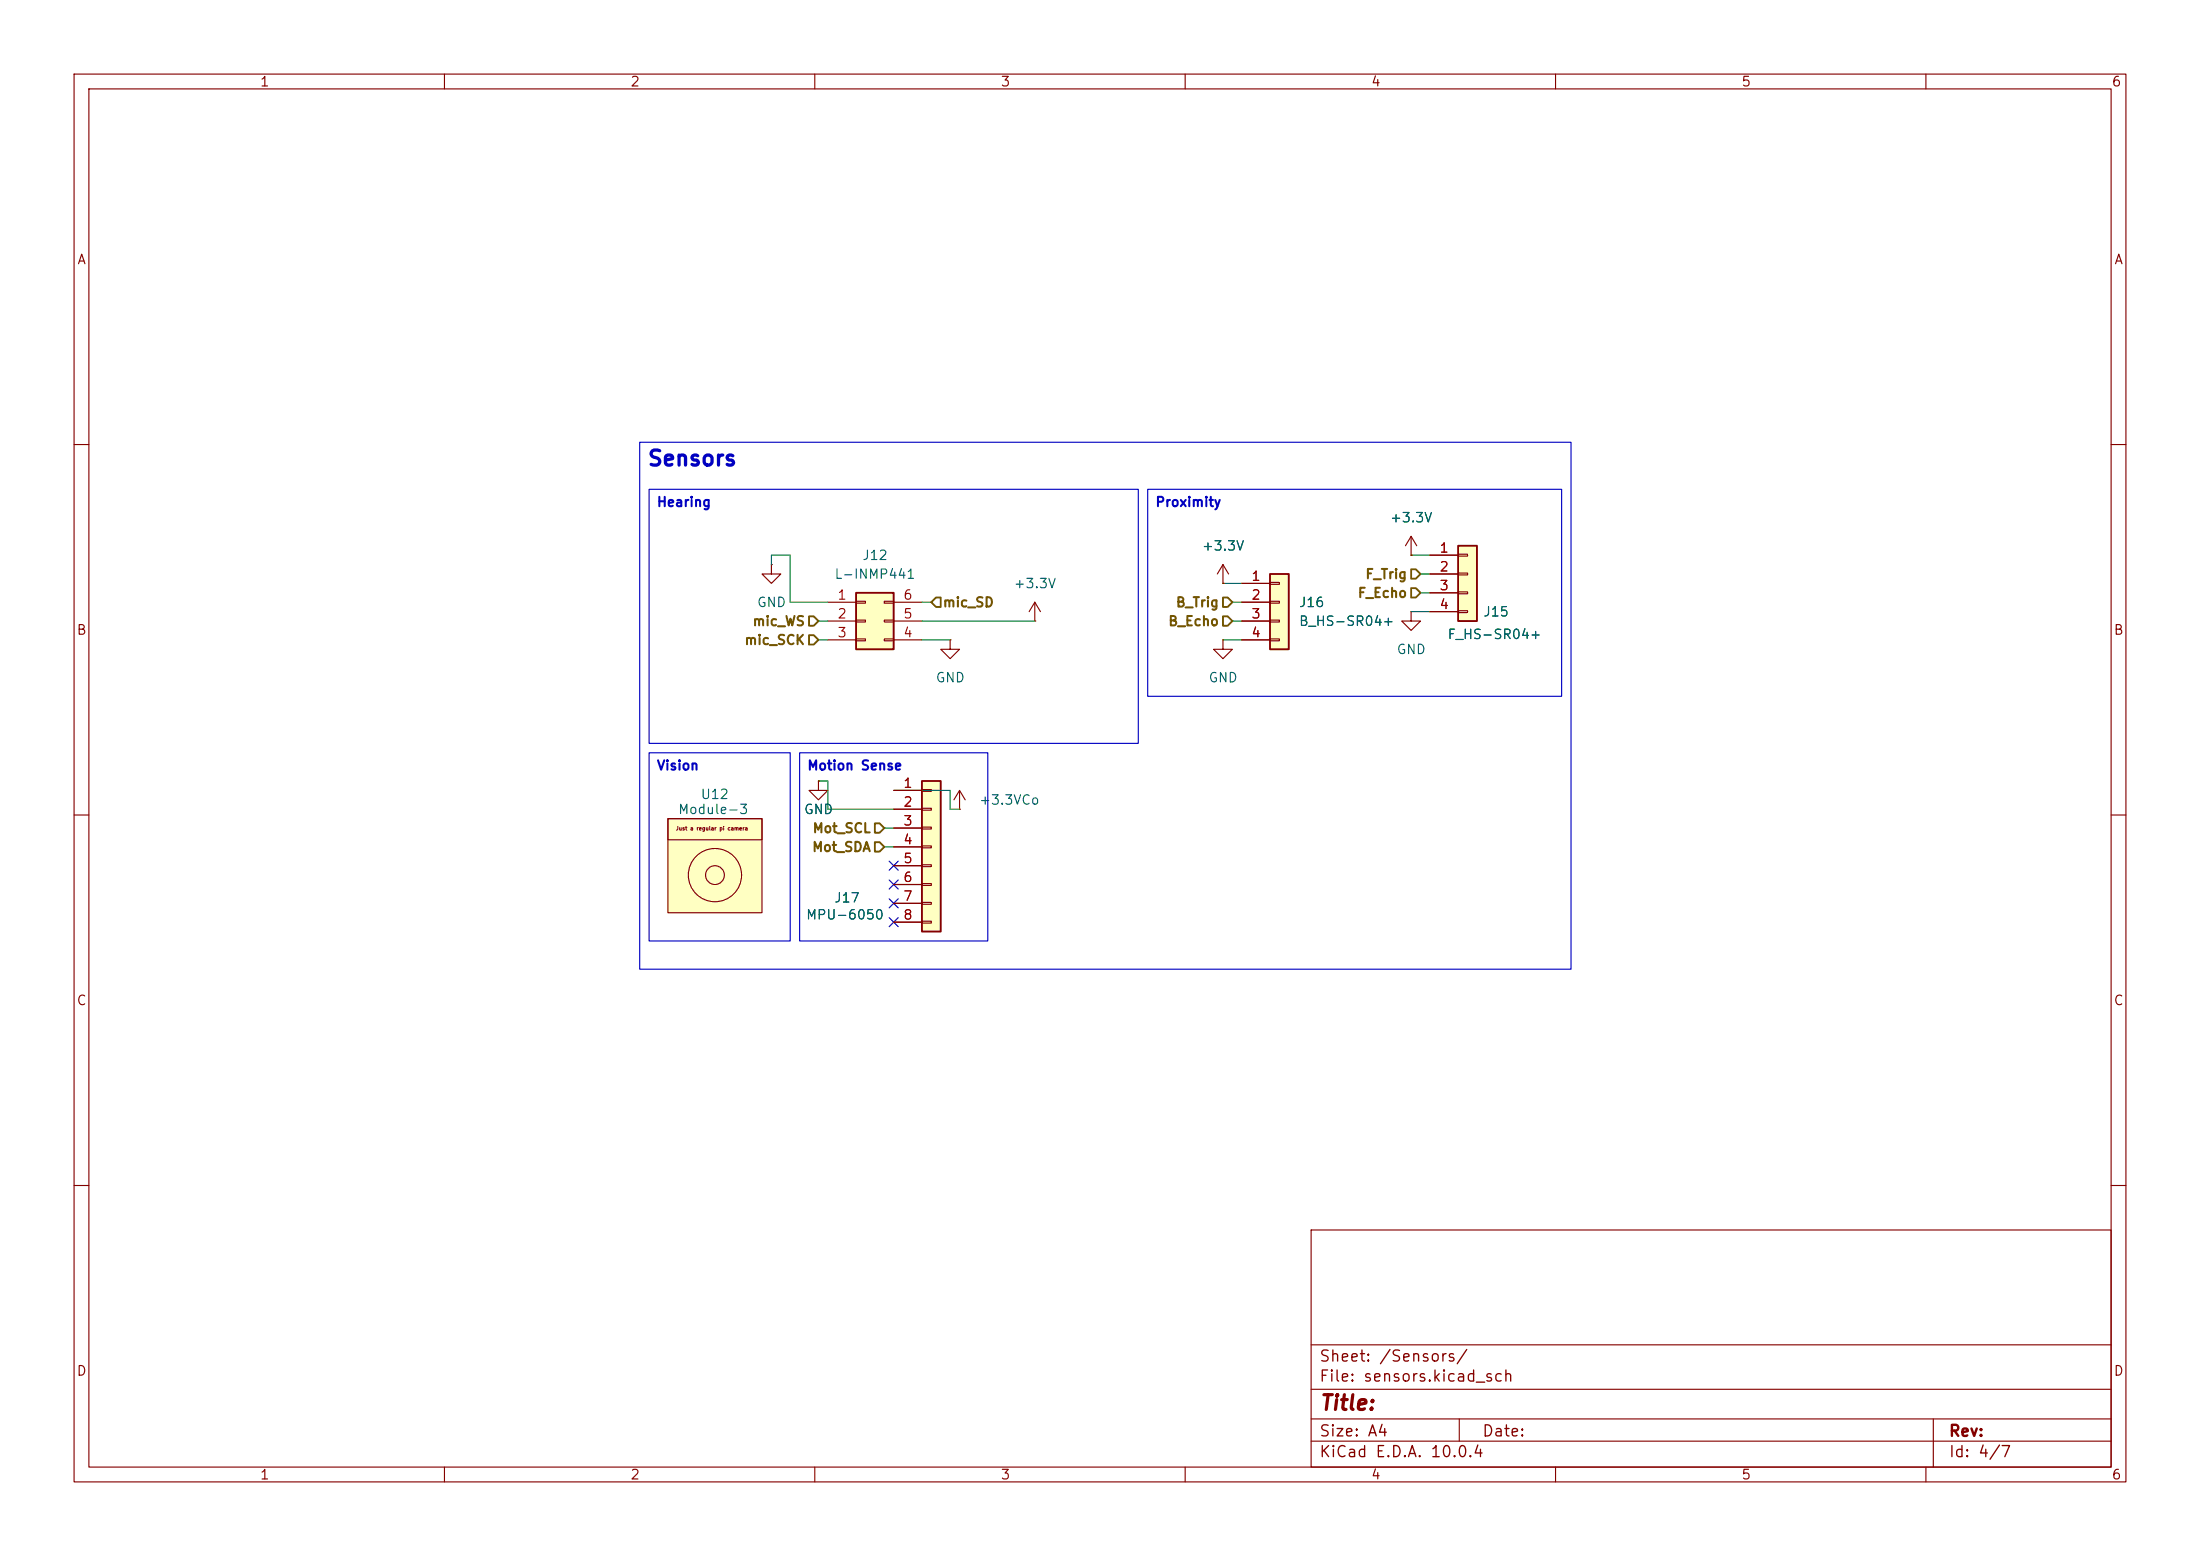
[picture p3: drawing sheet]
(kicad_sch
 (version 20260306)
 (generator "eeschema")
 (generator_version "10.0")
 (paper "A4")
 (lib_symbols
  (symbol "Connector_Generic:Conn_01x04"
   (pin_names
    (offset 1.016) (hide yes)) (exclude_from_sim no) (in_bom yes) (on_board yes)
   (in_pos_files yes)
   (duplicate_pin_numbers_are_jumpers no)
   (property "Reference" "J" (at 0 5.08 0) (show_name no) (do_not_autoplace no) (effects (font (size 1.27 1.27))))
   (property "Value" "Conn_01x04" (at 0 -7.62 0) (show_name no) (do_not_autoplace no) (effects (font (size 1.27 1.27))))
   (property "Footprint" "" (at 0 0 0) (show_name no) (do_not_autoplace no) (hide yes) (effects (font (size 1.27 1.27))))
   (property "Datasheet" "" (at 0 0 0) (show_name no) (do_not_autoplace no) (hide yes) (effects (font (size 1.27 1.27))))
   (property "Description" "Generic connector, single row, 01x04, script generated (kicad-library-utils/schlib/autogen/connector/)" (at 0 0 0) (show_name no) (do_not_autoplace no) (hide yes) (effects (font (size 1.27 1.27))))
   (symbol "Conn_01x04_1_1"
    (rectangle (start -1.27 3.81) (end 1.27 -6.35) (stroke (width 0.254) (type default)) (fill (type background)))
    (rectangle (start -1.27 2.667) (end 0 2.413) (stroke (width 0.1524) (type default)) (fill (type none)))
    (rectangle (start -1.27 0.127) (end 0 -0.127) (stroke (width 0.1524) (type default)) (fill (type none)))
    (rectangle (start -1.27 -2.413) (end 0 -2.667) (stroke (width 0.1524) (type default)) (fill (type none)))
    (rectangle (start -1.27 -4.953) (end 0 -5.207) (stroke (width 0.1524) (type default)) (fill (type none)))
    (pin passive line (at -5.08 2.54 0) (length 3.81) (name "Pin_1" (effects (font (size 1.27 1.27)))) (number "1" (effects (font (size 1.27 1.27)))))
    (pin passive line (at -5.08 0 0) (length 3.81) (name "Pin_2" (effects (font (size 1.27 1.27)))) (number "2" (effects (font (size 1.27 1.27)))))
    (pin passive line (at -5.08 -2.54 0) (length 3.81) (name "Pin_3" (effects (font (size 1.27 1.27)))) (number "3" (effects (font (size 1.27 1.27)))))
    (pin passive line (at -5.08 -5.08 0) (length 3.81) (name "Pin_4" (effects (font (size 1.27 1.27)))) (number "4" (effects (font (size 1.27 1.27))))))
   (embedded_fonts no))
  (symbol "Connector_Generic:Conn_01x08"
   (pin_names
    (offset 1.016) (hide yes)) (exclude_from_sim no) (in_bom yes) (on_board yes)
   (in_pos_files yes)
   (duplicate_pin_numbers_are_jumpers no)
   (property "Reference" "J" (at 0 10.16 0) (show_name no) (do_not_autoplace no) (effects (font (size 1.27 1.27))))
   (property "Value" "Conn_01x08" (at 0 -12.7 0) (show_name no) (do_not_autoplace no) (effects (font (size 1.27 1.27))))
   (property "Footprint" "" (at 0 0 0) (show_name no) (do_not_autoplace no) (hide yes) (effects (font (size 1.27 1.27))))
   (property "Datasheet" "" (at 0 0 0) (show_name no) (do_not_autoplace no) (hide yes) (effects (font (size 1.27 1.27))))
   (property "Description" "Generic connector, single row, 01x08, script generated (kicad-library-utils/schlib/autogen/connector/)" (at 0 0 0) (show_name no) (do_not_autoplace no) (hide yes) (effects (font (size 1.27 1.27))))
   (symbol "Conn_01x08_1_1"
    (rectangle (start -1.27 8.89) (end 1.27 -11.43) (stroke (width 0.254) (type default)) (fill (type background)))
    (rectangle (start -1.27 7.747) (end 0 7.493) (stroke (width 0.1524) (type default)) (fill (type none)))
    (rectangle (start -1.27 5.207) (end 0 4.953) (stroke (width 0.1524) (type default)) (fill (type none)))
    (rectangle (start -1.27 2.667) (end 0 2.413) (stroke (width 0.1524) (type default)) (fill (type none)))
    (rectangle (start -1.27 0.127) (end 0 -0.127) (stroke (width 0.1524) (type default)) (fill (type none)))
    (rectangle (start -1.27 -2.413) (end 0 -2.667) (stroke (width 0.1524) (type default)) (fill (type none)))
    (rectangle (start -1.27 -4.953) (end 0 -5.207) (stroke (width 0.1524) (type default)) (fill (type none)))
    (rectangle (start -1.27 -7.493) (end 0 -7.747) (stroke (width 0.1524) (type default)) (fill (type none)))
    (rectangle (start -1.27 -10.033) (end 0 -10.287) (stroke (width 0.1524) (type default)) (fill (type none)))
    (pin passive line (at -5.08 7.62 0) (length 3.81) (name "Pin_1" (effects (font (size 1.27 1.27)))) (number "1" (effects (font (size 1.27 1.27)))))
    (pin passive line (at -5.08 5.08 0) (length 3.81) (name "Pin_2" (effects (font (size 1.27 1.27)))) (number "2" (effects (font (size 1.27 1.27)))))
    (pin passive line (at -5.08 2.54 0) (length 3.81) (name "Pin_3" (effects (font (size 1.27 1.27)))) (number "3" (effects (font (size 1.27 1.27)))))
    (pin passive line (at -5.08 0 0) (length 3.81) (name "Pin_4" (effects (font (size 1.27 1.27)))) (number "4" (effects (font (size 1.27 1.27)))))
    (pin passive line (at -5.08 -2.54 0) (length 3.81) (name "Pin_5" (effects (font (size 1.27 1.27)))) (number "5" (effects (font (size 1.27 1.27)))))
    (pin passive line (at -5.08 -5.08 0) (length 3.81) (name "Pin_6" (effects (font (size 1.27 1.27)))) (number "6" (effects (font (size 1.27 1.27)))))
    (pin passive line (at -5.08 -7.62 0) (length 3.81) (name "Pin_7" (effects (font (size 1.27 1.27)))) (number "7" (effects (font (size 1.27 1.27)))))
    (pin passive line (at -5.08 -10.16 0) (length 3.81) (name "Pin_8" (effects (font (size 1.27 1.27)))) (number "8" (effects (font (size 1.27 1.27))))))
   (embedded_fonts no))
  (symbol "Connector_Generic:Conn_02x03_Counter_Clockwise"
   (pin_names
    (offset 1.016) (hide yes)) (exclude_from_sim no) (in_bom yes) (on_board yes)
   (in_pos_files yes)
   (duplicate_pin_numbers_are_jumpers no)
   (property "Reference" "J" (at 1.27 5.08 0) (show_name no) (do_not_autoplace no) (effects (font (size 1.27 1.27))))
   (property "Value" "Conn_02x03_Counter_Clockwise" (at 1.27 -5.08 0) (show_name no) (do_not_autoplace no) (effects (font (size 1.27 1.27))))
   (property "Footprint" "" (at 0 0 0) (show_name no) (do_not_autoplace no) (hide yes) (effects (font (size 1.27 1.27))))
   (property "Datasheet" "" (at 0 0 0) (show_name no) (do_not_autoplace no) (hide yes) (effects (font (size 1.27 1.27))))
   (property "Description" "Generic connector, double row, 02x03, counter clockwise pin numbering scheme (similar to DIP package numbering), script generated (kicad-library-utils/schlib/autogen/connector/)" (at 0 0 0) (show_name no) (do_not_autoplace no) (hide yes) (effects (font (size 1.27 1.27))))
   (symbol "Conn_02x03_Counter_Clockwise_1_1"
    (rectangle (start -1.27 3.81) (end 3.81 -3.81) (stroke (width 0.254) (type default)) (fill (type background)))
    (rectangle (start -1.27 2.667) (end 0 2.413) (stroke (width 0.1524) (type default)) (fill (type none)))
    (rectangle (start -1.27 0.127) (end 0 -0.127) (stroke (width 0.1524) (type default)) (fill (type none)))
    (rectangle (start -1.27 -2.413) (end 0 -2.667) (stroke (width 0.1524) (type default)) (fill (type none)))
    (rectangle (start 3.81 2.667) (end 2.54 2.413) (stroke (width 0.1524) (type default)) (fill (type none)))
    (rectangle (start 3.81 0.127) (end 2.54 -0.127) (stroke (width 0.1524) (type default)) (fill (type none)))
    (rectangle (start 3.81 -2.413) (end 2.54 -2.667) (stroke (width 0.1524) (type default)) (fill (type none)))
    (pin passive line (at -5.08 2.54 0) (length 3.81) (name "Pin_1" (effects (font (size 1.27 1.27)))) (number "1" (effects (font (size 1.27 1.27)))))
    (pin passive line (at -5.08 0 0) (length 3.81) (name "Pin_2" (effects (font (size 1.27 1.27)))) (number "2" (effects (font (size 1.27 1.27)))))
    (pin passive line (at -5.08 -2.54 0) (length 3.81) (name "Pin_3" (effects (font (size 1.27 1.27)))) (number "3" (effects (font (size 1.27 1.27)))))
    (pin passive line (at 7.62 -2.54 180) (length 3.81) (name "Pin_4" (effects (font (size 1.27 1.27)))) (number "4" (effects (font (size 1.27 1.27)))))
    (pin passive line (at 7.62 0 180) (length 3.81) (name "Pin_5" (effects (font (size 1.27 1.27)))) (number "5" (effects (font (size 1.27 1.27)))))
    (pin passive line (at 7.62 2.54 180) (length 3.81) (name "Pin_6" (effects (font (size 1.27 1.27)))) (number "6" (effects (font (size 1.27 1.27))))))
   (embedded_fonts no))
  (symbol "WALL-E_symbols:Camera" (exclude_from_sim no) (in_bom yes) (on_board yes)
   (in_pos_files yes)
   (duplicate_pin_numbers_are_jumpers no)
   (property "Reference" "U" (at 0 8.89 0) (show_name no) (do_not_autoplace no) (effects (font (size 1.27 1.27))))
   (property "Value" "" (at 0 0 0) (show_name no) (do_not_autoplace no) (effects (font (size 1.27 1.27))))
   (property "Footprint" "" (at 0 0 0) (show_name no) (do_not_autoplace no) (hide yes) (effects (font (size 1.27 1.27))))
   (property "Datasheet" "" (at 0 0 0) (show_name no) (do_not_autoplace no) (hide yes) (effects (font (size 1.27 1.27))))
   (property "Description" "" (at 0 0 0) (show_name no) (do_not_autoplace no) (hide yes) (effects (font (size 1.27 1.27))))
   (symbol "Camera_0_1"
    (circle (center 0 -1.27) (radius 1.27) (stroke (width 0) (type default)) (fill (type none)))
    (circle (center 0 -1.27) (radius 3.5921) (stroke (width 0) (type default)) (fill (type none))))
   (symbol "Camera_1_1"
    (rectangle (start -6.35 6.35) (end 6.35 -6.35) (stroke (width 0) (type solid)) (fill (type color) (color 255 255 194 1)))
    (text_box "Just a regular pi camera" (at -6.35 6.35 0) (size 12.7 -2.8494)
    (margins 1.016 1.016 1.016 1.016) (stroke (width 0) (type solid)) (fill (type none)) (effects (font (size 0.508 0.508)) (justify left top))))
   (embedded_fonts no))
  (symbol "power:+3.3V"
   (power global)
   (pin_numbers (hide yes))
   (pin_names
    (offset 0) (hide yes)) (exclude_from_sim no) (in_bom yes) (on_board yes)
   (in_pos_files yes)
   (duplicate_pin_numbers_are_jumpers no)
   (property "Reference" "#PWR" (at 0 -3.81 0) (show_name no) (do_not_autoplace no) (hide yes) (effects (font (size 1.27 1.27))))
   (property "Value" "+3.3V" (at 0 3.556 0) (show_name no) (do_not_autoplace no) (effects (font (size 1.27 1.27))))
   (property "Footprint" "" (at 0 0 0) (show_name no) (do_not_autoplace no) (hide yes) (effects (font (size 1.27 1.27))))
   (property "Datasheet" "" (at 0 0 0) (show_name no) (do_not_autoplace no) (hide yes) (effects (font (size 1.27 1.27))))
   (property "Description" "Power symbol creates a global label with name \"+3.3V\"" (at 0 0 0) (show_name no) (do_not_autoplace no) (hide yes) (effects (font (size 1.27 1.27))))
   (symbol "+3.3V_0_1"
    (polyline (pts (xy -0.762 1.27) (xy 0 2.54)) (stroke (width 0) (type default)) (fill (type none)))
    (polyline (pts (xy 0 2.54) (xy 0.762 1.27)) (stroke (width 0) (type default)) (fill (type none)))
    (polyline (pts (xy 0 0) (xy 0 2.54)) (stroke (width 0) (type default)) (fill (type none))))
   (symbol "+3.3V_1_1"
    (pin power_in line (at 0 0 90) (length 0) (name "" (effects (font (size 1.27 1.27)))) (number "1" (effects (font (size 1.27 1.27))))))
   (embedded_fonts no))
  (symbol "power:GND"
   (power global)
   (pin_numbers (hide yes))
   (pin_names
    (offset 0) (hide yes)) (exclude_from_sim no) (in_bom yes) (on_board yes)
   (in_pos_files yes)
   (duplicate_pin_numbers_are_jumpers no)
   (property "Reference" "#PWR" (at 0 -6.35 0) (show_name no) (do_not_autoplace no) (hide yes) (effects (font (size 1.27 1.27))))
   (property "Value" "GND" (at 0 -3.81 0) (show_name no) (do_not_autoplace no) (effects (font (size 1.27 1.27))))
   (property "Footprint" "" (at 0 0 0) (show_name no) (do_not_autoplace no) (hide yes) (effects (font (size 1.27 1.27))))
   (property "Datasheet" "" (at 0 0 0) (show_name no) (do_not_autoplace no) (hide yes) (effects (font (size 1.27 1.27))))
   (property "Description" "Power symbol creates a global label with name \"GND\" , ground" (at 0 0 0) (show_name no) (do_not_autoplace no) (hide yes) (effects (font (size 1.27 1.27))))
   (symbol "GND_0_1"
    (polyline (pts (xy 0 0) (xy 0 -1.27) (xy 1.27 -1.27) (xy 0 -2.54) (xy -1.27 -1.27) (xy 0 -1.27)) (stroke (width 0) (type default)) (fill (type none))))
   (symbol "GND_1_1"
    (pin power_in line (at 0 0 270) (length 0) (name "" (effects (font (size 1.27 1.27)))) (number "1" (effects (font (size 1.27 1.27))))))
   (embedded_fonts no)))
 (text_box "Sensors"
  (exclude_from_sim no)
  (at 86.36 59.69 0)
  (size 125.73 71.12)
  (margins 0.9525 0.9525 0.9525 0.9525)
  (stroke (width 0) (type solid))
  (fill (type none))
  (effects (font (size 2.032 2.032) (thickness 0.4064)
    (bold yes)) (justify left top)))
 (text_box "Motion Sense"
  (exclude_from_sim no)
  (at 107.95 101.6 0)
  (size 25.4 25.4)
  (margins 0.9525 0.9525 0.9525 0.9525)
  (stroke (width 0) (type solid))
  (fill (type none))
  (effects (font (size 1.27 1.27) (thickness 0.254)
    (bold yes)) (justify left top)))
 (text_box "Proximity"
  (exclude_from_sim no)
  (at 154.94 66.04 0)
  (size 55.88 27.94)
  (margins 0.9525 0.9525 0.9525 0.9525)
  (stroke (width 0) (type solid))
  (fill (type none))
  (effects (font (size 1.27 1.27) (thickness 0.254)
    (bold yes)) (justify left top)))
 (text_box "Vision"
  (exclude_from_sim no)
  (at 87.63 101.6 0)
  (size 19.05 25.4)
  (margins 0.9525 0.9525 0.9525 0.9525)
  (stroke (width 0) (type solid))
  (fill (type none))
  (effects (font (size 1.27 1.27) (thickness 0.254)
    (bold yes)) (justify left top)))
 (text_box "Hearing"
  (exclude_from_sim no)
  (at 87.63 66.04 0)
  (size 66.04 34.29)
  (margins 0.9525 0.9525 0.9525 0.9525)
  (stroke (width 0) (type solid))
  (fill (type none))
  (effects (font (size 1.27 1.27) (thickness 0.254)
    (bold yes)) (justify left top)))
 (no_connect
  (at 120.65 124.46))
 (no_connect
  (at 120.65 119.38))
 (no_connect
  (at 120.65 121.92))
 (no_connect
  (at 120.65 116.84))
 (wire
  (pts (xy 104.14 74.93) (xy 106.68 74.93))
  (stroke (width 0) (type default)))
 (wire
  (pts (xy 166.37 81.28) (xy 167.64 81.28))
  (stroke (width 0) (type default)))
 (wire
  (pts (xy 128.27 106.68) (xy 120.65 106.68))
  (stroke (width 0) (type default)))
 (wire
  (pts (xy 111.76 105.41) (xy 110.49 105.41))
  (stroke (width 0) (type default)))
 (wire
  (pts (xy 190.5 74.93) (xy 193.04 74.93))
  (stroke (width 0) (type default)))
 (wire
  (pts (xy 104.14 74.93) (xy 104.14 76.2))
  (stroke (width 0) (type default)))
 (wire
  (pts (xy 139.7 83.82) (xy 124.46 83.82))
  (stroke (width 0) (type default)))
 (wire
  (pts (xy 111.76 105.41) (xy 111.76 109.22))
  (stroke (width 0) (type default)))
 (wire
  (pts (xy 119.38 114.3) (xy 120.65 114.3))
  (stroke (width 0) (type default)))
 (wire
  (pts (xy 110.49 86.36) (xy 111.76 86.36))
  (stroke (width 0) (type default)))
 (wire
  (pts (xy 191.77 80.01) (xy 193.04 80.01))
  (stroke (width 0) (type default)))
 (wire
  (pts (xy 165.1 78.74) (xy 167.64 78.74))
  (stroke (width 0) (type default)))
 (wire
  (pts (xy 128.27 109.22) (xy 128.27 106.68))
  (stroke (width 0) (type default)))
 (wire
  (pts (xy 106.68 81.28) (xy 111.76 81.28))
  (stroke (width 0) (type default)))
 (wire
  (pts (xy 166.37 83.82) (xy 167.64 83.82))
  (stroke (width 0) (type default)))
 (wire
  (pts (xy 110.49 83.82) (xy 111.76 83.82))
  (stroke (width 0) (type default)))
 (wire
  (pts (xy 106.68 74.93) (xy 106.68 81.28))
  (stroke (width 0) (type default)))
 (wire
  (pts (xy 129.54 109.22) (xy 128.27 109.22))
  (stroke (width 0) (type default)))
 (wire
  (pts (xy 119.38 111.76) (xy 120.65 111.76))
  (stroke (width 0) (type default)))
 (wire
  (pts (xy 128.27 86.36) (xy 124.46 86.36))
  (stroke (width 0) (type default)))
 (wire
  (pts (xy 165.1 86.36) (xy 167.64 86.36))
  (stroke (width 0) (type default)))
 (wire
  (pts (xy 111.76 109.22) (xy 120.65 109.22))
  (stroke (width 0) (type default)))
 (wire
  (pts (xy 190.5 82.55) (xy 193.04 82.55))
  (stroke (width 0) (type default)))
 (wire
  (pts (xy 125.73 81.28) (xy 124.46 81.28))
  (stroke (width 0) (type default)))
 (wire
  (pts (xy 191.77 77.47) (xy 193.04 77.47))
  (stroke (width 0) (type default)))
 (hierarchical_label "F_Trig"
  (shape input)
  (at 191.77 77.47 180)
  (effects (font (size 1.27 1.27) (thickness 0.254)
    (bold yes)) (justify right)))
 (hierarchical_label "B_Trig"
  (shape input)
  (at 166.37 81.28 180)
  (effects (font (size 1.27 1.27) (thickness 0.254)
    (bold yes)) (justify right)))
 (hierarchical_label "Mot_SCL"
  (shape input)
  (at 119.38 111.76 180)
  (effects (font (size 1.27 1.27) (thickness 0.254)
    (bold yes)) (justify right)))
 (hierarchical_label "mic_SD"
  (shape input)
  (at 125.73 81.28 0)
  (effects (font (size 1.27 1.27) (thickness 0.254)
    (bold yes)) (justify left)))
 (hierarchical_label "mic_WS"
  (shape input)
  (at 110.49 83.82 180)
  (effects (font (size 1.27 1.27) (thickness 0.254)
    (bold yes)) (justify right)))
 (hierarchical_label "F_Echo"
  (shape input)
  (at 191.77 80.01 180)
  (effects (font (size 1.27 1.27) (thickness 0.254)
    (bold yes)) (justify right)))
 (hierarchical_label "mic_SCK"
  (shape input)
  (at 110.49 86.36 180)
  (effects (font (size 1.27 1.27) (thickness 0.254)
    (bold yes)) (justify right)))
 (hierarchical_label "B_Echo"
  (shape input)
  (at 166.37 83.82 180)
  (effects (font (size 1.27 1.27) (thickness 0.254)
    (bold yes)) (justify right)))
 (hierarchical_label "Mot_SDA"
  (shape input)
  (at 119.38 114.3 180)
  (effects (font (size 1.27 1.27) (thickness 0.254)
    (bold yes)) (justify right)))
 (symbol
  (lib_id "power:GND")
  (at 165.1 86.36 0)
  (unit 1)
  (body_style 1)
  (exclude_from_sim no)
  (in_bom yes)
  (on_board yes)
  (in_pos_files yes)
  (dnp no)
  (fields_autoplaced yes)
  (property "Reference" "#PWR0113" (at 165.1 92.71 0) (hide yes) (show_name no) (do_not_autoplace no) (effects (font (size 1.27 1.27))))
  (property "Value" "GND" (at 165.1 91.44 0) (show_name no) (do_not_autoplace no) (effects (font (size 1.27 1.27))))
  (property "Footprint" "" (at 165.1 86.36 0) (hide yes) (show_name no) (do_not_autoplace no) (effects (font (size 1.27 1.27))))
  (property "Datasheet" "" (at 165.1 86.36 0) (hide yes) (show_name no) (do_not_autoplace no) (effects (font (size 1.27 1.27))))
  (property "Description" "Power symbol creates a global label with name \"GND\" , ground" (at 165.1 86.36 0) (hide yes) (show_name no) (do_not_autoplace no) (effects (font (size 1.27 1.27))))
  (pin "1"))
 (symbol
  (lib_id "power:GND")
  (at 190.5 82.55 0)
  (unit 1)
  (body_style 1)
  (exclude_from_sim no)
  (in_bom yes)
  (on_board yes)
  (in_pos_files yes)
  (dnp no)
  (fields_autoplaced yes)
  (property "Reference" "#PWR0116" (at 190.5 88.9 0) (hide yes) (show_name no) (do_not_autoplace no) (effects (font (size 1.27 1.27))))
  (property "Value" "GND" (at 190.5 87.63 0) (show_name no) (do_not_autoplace no) (effects (font (size 1.27 1.27))))
  (property "Footprint" "" (at 190.5 82.55 0) (hide yes) (show_name no) (do_not_autoplace no) (effects (font (size 1.27 1.27))))
  (property "Datasheet" "" (at 190.5 82.55 0) (hide yes) (show_name no) (do_not_autoplace no) (effects (font (size 1.27 1.27))))
  (property "Description" "Power symbol creates a global label with name \"GND\" , ground" (at 190.5 82.55 0) (hide yes) (show_name no) (do_not_autoplace no) (effects (font (size 1.27 1.27))))
  (pin "1"))
 (symbol
  (lib_id "power:+3.3V")
  (at 190.5 74.93 0)
  (unit 1)
  (body_style 1)
  (exclude_from_sim no)
  (in_bom yes)
  (on_board yes)
  (in_pos_files yes)
  (dnp no)
  (fields_autoplaced yes)
  (property "Reference" "#PWR0115" (at 190.5 78.74 0) (hide yes) (show_name no) (do_not_autoplace no) (effects (font (size 1.27 1.27))))
  (property "Value" "+3.3V" (at 190.5 69.85 0) (show_name no) (do_not_autoplace no) (effects (font (size 1.27 1.27))))
  (property "Footprint" "" (at 190.5 74.93 0) (hide yes) (show_name no) (do_not_autoplace no) (effects (font (size 1.27 1.27))))
  (property "Datasheet" "" (at 190.5 74.93 0) (hide yes) (show_name no) (do_not_autoplace no) (effects (font (size 1.27 1.27))))
  (property "Description" "Power symbol creates a global label with name \"+3.3V\"" (at 190.5 74.93 0) (hide yes) (show_name no) (do_not_autoplace no) (effects (font (size 1.27 1.27))))
  (pin "1"))
 (symbol
  (lib_id "Connector_Generic:Conn_01x08")
  (at 125.73 114.3 0)
  (unit 1)
  (body_style 1)
  (exclude_from_sim no)
  (in_bom yes)
  (on_board yes)
  (in_pos_files yes)
  (dnp no)
  (property "Reference" "J17" (at 112.522 121.158 0) (show_name no) (do_not_autoplace no) (effects (font (size 1.27 1.27)) (justify left)))
  (property "Value" "MPU-6050" (at 108.712 123.444 0) (show_name no) (do_not_autoplace no) (effects (font (size 1.27 1.27)) (justify left)))
  (property "Footprint" "Connector_JST:JST_ZH_B8B-ZR-SM4-TF_1x08-1MP_P1.50mm_Vertical" (at 125.73 114.3 0) (hide yes) (show_name no) (do_not_autoplace no) (effects (font (size 1.27 1.27))))
  (property "Datasheet" "" (at 125.73 114.3 0) (hide yes) (show_name no) (do_not_autoplace no) (effects (font (size 1.27 1.27))))
  (property "Description" "Generic connector, single row, 01x08, script generated (kicad-library-utils/schlib/autogen/connector/)" (at 125.73 114.3 0) (hide yes) (show_name no) (do_not_autoplace no) (effects (font (size 1.27 1.27))))
  (pin "8")
  (pin "7")
  (pin "1")
  (pin "3")
  (pin "4")
  (pin "2")
  (pin "5")
  (pin "6"))
 (symbol
  (lib_id "WALL-E_symbols:Camera")
  (at 96.52 116.84 0)
  (unit 1)
  (body_style 1)
  (exclude_from_sim no)
  (in_bom yes)
  (on_board no)
  (in_pos_files yes)
  (dnp no)
  (property "Reference" "U12" (at 94.488 107.188 0) (show_name no) (do_not_autoplace no) (effects (font (size 1.27 1.27)) (justify left)))
  (property "Value" "Module-3" (at 96.266 109.22 0) (show_name no) (do_not_autoplace no) (effects (font (size 1.27 1.27))))
  (property "Footprint" "" (at 96.52 116.84 0) (hide yes) (show_name no) (do_not_autoplace no) (effects (font (size 1.27 1.27))))
  (property "Datasheet" "" (at 96.52 116.84 0) (hide yes) (show_name no) (do_not_autoplace no) (effects (font (size 1.27 1.27))))
  (property "Description" "" (at 96.52 116.84 0) (hide yes) (show_name no) (do_not_autoplace no) (effects (font (size 1.27 1.27)))))
 (symbol
  (lib_id "Connector_Generic:Conn_01x04")
  (at 198.12 77.47 0)
  (unit 1)
  (body_style 1)
  (exclude_from_sim no)
  (in_bom yes)
  (on_board yes)
  (in_pos_files yes)
  (dnp no)
  (property "Reference" "J15" (at 200.152 82.55 0) (show_name no) (do_not_autoplace no) (effects (font (size 1.27 1.27)) (justify left)))
  (property "Value" "F_HS-SR04+" (at 195.326 85.598 0) (show_name no) (do_not_autoplace no) (effects (font (size 1.27 1.27)) (justify left)))
  (property "Footprint" "Connector_JST:JST_ZH_B4B-ZR-SM4-TF_1x04-1MP_P1.50mm_Vertical" (at 198.12 77.47 0) (hide yes) (show_name no) (do_not_autoplace no) (effects (font (size 1.27 1.27))))
  (property "Datasheet" "" (at 198.12 77.47 0) (hide yes) (show_name no) (do_not_autoplace no) (effects (font (size 1.27 1.27))))
  (property "Description" "Generic connector, single row, 01x04, script generated (kicad-library-utils/schlib/autogen/connector/)" (at 198.12 77.47 0) (hide yes) (show_name no) (do_not_autoplace no) (effects (font (size 1.27 1.27))))
  (pin "4")
  (pin "1")
  (pin "3")
  (pin "2"))
 (symbol
  (lib_id "Connector_Generic:Conn_01x04")
  (at 172.72 81.28 0)
  (unit 1)
  (body_style 1)
  (exclude_from_sim no)
  (in_bom yes)
  (on_board yes)
  (in_pos_files yes)
  (dnp no)
  (fields_autoplaced yes)
  (property "Reference" "J16" (at 175.26 81.2799 0) (show_name no) (do_not_autoplace no) (effects (font (size 1.27 1.27)) (justify left)))
  (property "Value" "B_HS-SR04+" (at 175.26 83.8199 0) (show_name no) (do_not_autoplace no) (effects (font (size 1.27 1.27)) (justify left)))
  (property "Footprint" "Connector_JST:JST_ZH_B4B-ZR-SM4-TF_1x04-1MP_P1.50mm_Vertical" (at 172.72 81.28 0) (hide yes) (show_name no) (do_not_autoplace no) (effects (font (size 1.27 1.27))))
  (property "Datasheet" "" (at 172.72 81.28 0) (hide yes) (show_name no) (do_not_autoplace no) (effects (font (size 1.27 1.27))))
  (property "Description" "Generic connector, single row, 01x04, script generated (kicad-library-utils/schlib/autogen/connector/)" (at 172.72 81.28 0) (hide yes) (show_name no) (do_not_autoplace no) (effects (font (size 1.27 1.27))))
  (pin "4")
  (pin "1")
  (pin "3")
  (pin "2"))
 (symbol
  (lib_id "power:GND")
  (at 110.49 105.41 0)
  (unit 1)
  (body_style 1)
  (exclude_from_sim no)
  (in_bom yes)
  (on_board yes)
  (in_pos_files yes)
  (dnp no)
  (property "Reference" "#PWR0117" (at 110.49 111.76 0) (hide yes) (show_name no) (do_not_autoplace no) (effects (font (size 1.27 1.27))))
  (property "Value" "GND" (at 110.49 109.22 0) (show_name no) (do_not_autoplace no) (effects (font (size 1.27 1.27))))
  (property "Footprint" "" (at 110.49 105.41 0) (hide yes) (show_name no) (do_not_autoplace no) (effects (font (size 1.27 1.27))))
  (property "Datasheet" "" (at 110.49 105.41 0) (hide yes) (show_name no) (do_not_autoplace no) (effects (font (size 1.27 1.27))))
  (property "Description" "Power symbol creates a global label with name \"GND\" , ground" (at 110.49 105.41 0) (hide yes) (show_name no) (do_not_autoplace no) (effects (font (size 1.27 1.27))))
  (pin "1"))
 (symbol
  (lib_id "power:+3.3V")
  (at 129.54 109.22 0)
  (unit 1)
  (body_style 1)
  (exclude_from_sim no)
  (in_bom yes)
  (on_board yes)
  (in_pos_files yes)
  (dnp no)
  (fields_autoplaced yes)
  (property "Reference" "#PWR0118" (at 129.54 113.03 0) (hide yes) (show_name no) (do_not_autoplace no) (effects (font (size 1.27 1.27))))
  (property "Value" "+3.3VCo" (at 132.08 107.9499 0) (show_name no) (do_not_autoplace no) (effects (font (size 1.27 1.27)) (justify left)))
  (property "Footprint" "" (at 129.54 109.22 0) (hide yes) (show_name no) (do_not_autoplace no) (effects (font (size 1.27 1.27))))
  (property "Datasheet" "" (at 129.54 109.22 0) (hide yes) (show_name no) (do_not_autoplace no) (effects (font (size 1.27 1.27))))
  (property "Description" "Power symbol creates a global label with name \"+3.3V\"" (at 129.54 109.22 0) (hide yes) (show_name no) (do_not_autoplace no) (effects (font (size 1.27 1.27))))
  (pin "1"))
 (symbol
  (lib_id "power:GND")
  (at 104.14 76.2 0)
  (unit 1)
  (body_style 1)
  (exclude_from_sim no)
  (in_bom yes)
  (on_board yes)
  (in_pos_files yes)
  (dnp no)
  (fields_autoplaced yes)
  (property "Reference" "#PWR0112" (at 104.14 82.55 0) (hide yes) (show_name no) (do_not_autoplace no) (effects (font (size 1.27 1.27))))
  (property "Value" "GND" (at 104.14 81.28 0) (show_name no) (do_not_autoplace no) (effects (font (size 1.27 1.27))))
  (property "Footprint" "" (at 104.14 76.2 0) (hide yes) (show_name no) (do_not_autoplace no) (effects (font (size 1.27 1.27))))
  (property "Datasheet" "" (at 104.14 76.2 0) (hide yes) (show_name no) (do_not_autoplace no) (effects (font (size 1.27 1.27))))
  (property "Description" "Power symbol creates a global label with name \"GND\" , ground" (at 104.14 76.2 0) (hide yes) (show_name no) (do_not_autoplace no) (effects (font (size 1.27 1.27))))
  (pin "1"))
 (symbol
  (lib_id "power:+3.3V")
  (at 165.1 78.74 0)
  (unit 1)
  (body_style 1)
  (exclude_from_sim no)
  (in_bom yes)
  (on_board yes)
  (in_pos_files yes)
  (dnp no)
  (fields_autoplaced yes)
  (property "Reference" "#PWR0114" (at 165.1 82.55 0) (hide yes) (show_name no) (do_not_autoplace no) (effects (font (size 1.27 1.27))))
  (property "Value" "+3.3V" (at 165.1 73.66 0) (show_name no) (do_not_autoplace no) (effects (font (size 1.27 1.27))))
  (property "Footprint" "" (at 165.1 78.74 0) (hide yes) (show_name no) (do_not_autoplace no) (effects (font (size 1.27 1.27))))
  (property "Datasheet" "" (at 165.1 78.74 0) (hide yes) (show_name no) (do_not_autoplace no) (effects (font (size 1.27 1.27))))
  (property "Description" "Power symbol creates a global label with name \"+3.3V\"" (at 165.1 78.74 0) (hide yes) (show_name no) (do_not_autoplace no) (effects (font (size 1.27 1.27))))
  (pin "1"))
 (symbol
  (lib_id "power:+3.3V")
  (at 139.7 83.82 0)
  (unit 1)
  (body_style 1)
  (exclude_from_sim no)
  (in_bom yes)
  (on_board yes)
  (in_pos_files yes)
  (dnp no)
  (fields_autoplaced yes)
  (property "Reference" "#PWR0111" (at 139.7 87.63 0) (hide yes) (show_name no) (do_not_autoplace no) (effects (font (size 1.27 1.27))))
  (property "Value" "+3.3V" (at 139.7 78.74 0) (show_name no) (do_not_autoplace no) (effects (font (size 1.27 1.27))))
  (property "Footprint" "" (at 139.7 83.82 0) (hide yes) (show_name no) (do_not_autoplace no) (effects (font (size 1.27 1.27))))
  (property "Datasheet" "" (at 139.7 83.82 0) (hide yes) (show_name no) (do_not_autoplace no) (effects (font (size 1.27 1.27))))
  (property "Description" "Power symbol creates a global label with name \"+3.3V\"" (at 139.7 83.82 0) (hide yes) (show_name no) (do_not_autoplace no) (effects (font (size 1.27 1.27))))
  (pin "1"))
 (symbol
  (lib_id "power:GND")
  (at 128.27 86.36 0)
  (unit 1)
  (body_style 1)
  (exclude_from_sim no)
  (in_bom yes)
  (on_board yes)
  (in_pos_files yes)
  (dnp no)
  (fields_autoplaced yes)
  (property "Reference" "#PWR0110" (at 128.27 92.71 0) (hide yes) (show_name no) (do_not_autoplace no) (effects (font (size 1.27 1.27))))
  (property "Value" "GND" (at 128.27 91.44 0) (show_name no) (do_not_autoplace no) (effects (font (size 1.27 1.27))))
  (property "Footprint" "" (at 128.27 86.36 0) (hide yes) (show_name no) (do_not_autoplace no) (effects (font (size 1.27 1.27))))
  (property "Datasheet" "" (at 128.27 86.36 0) (hide yes) (show_name no) (do_not_autoplace no) (effects (font (size 1.27 1.27))))
  (property "Description" "Power symbol creates a global label with name \"GND\" , ground" (at 128.27 86.36 0) (hide yes) (show_name no) (do_not_autoplace no) (effects (font (size 1.27 1.27))))
  (pin "1"))
 (symbol
  (lib_id "Connector_Generic:Conn_02x03_Counter_Clockwise")
  (at 116.84 83.82 0)
  (unit 1)
  (body_style 1)
  (exclude_from_sim no)
  (in_bom yes)
  (on_board yes)
  (in_pos_files yes)
  (dnp no)
  (fields_autoplaced yes)
  (property "Reference" "J12" (at 118.11 74.93 0) (show_name no) (do_not_autoplace no) (effects (font (size 1.27 1.27))))
  (property "Value" "L-INMP441" (at 118.11 77.47 0) (show_name no) (do_not_autoplace no) (effects (font (size 1.27 1.27))))
  (property "Footprint" "Connector_JST:JST_ZH_B6B-ZR-SM4-TF_1x06-1MP_P1.50mm_Vertical" (at 116.84 83.82 0) (hide yes) (show_name no) (do_not_autoplace no) (effects (font (size 1.27 1.27))))
  (property "Datasheet" "" (at 116.84 83.82 0) (hide yes) (show_name no) (do_not_autoplace no) (effects (font (size 1.27 1.27))))
  (property "Description" "Generic connector, double row, 02x03, counter clockwise pin numbering scheme (similar to DIP package numbering), script generated (kicad-library-utils/schlib/autogen/connector/)" (at 116.84 83.82 0) (hide yes) (show_name no) (do_not_autoplace no) (effects (font (size 1.27 1.27))))
  (pin "2")
  (pin "3")
  (pin "6")
  (pin "1")
  (pin "5")
  (pin "4")))
